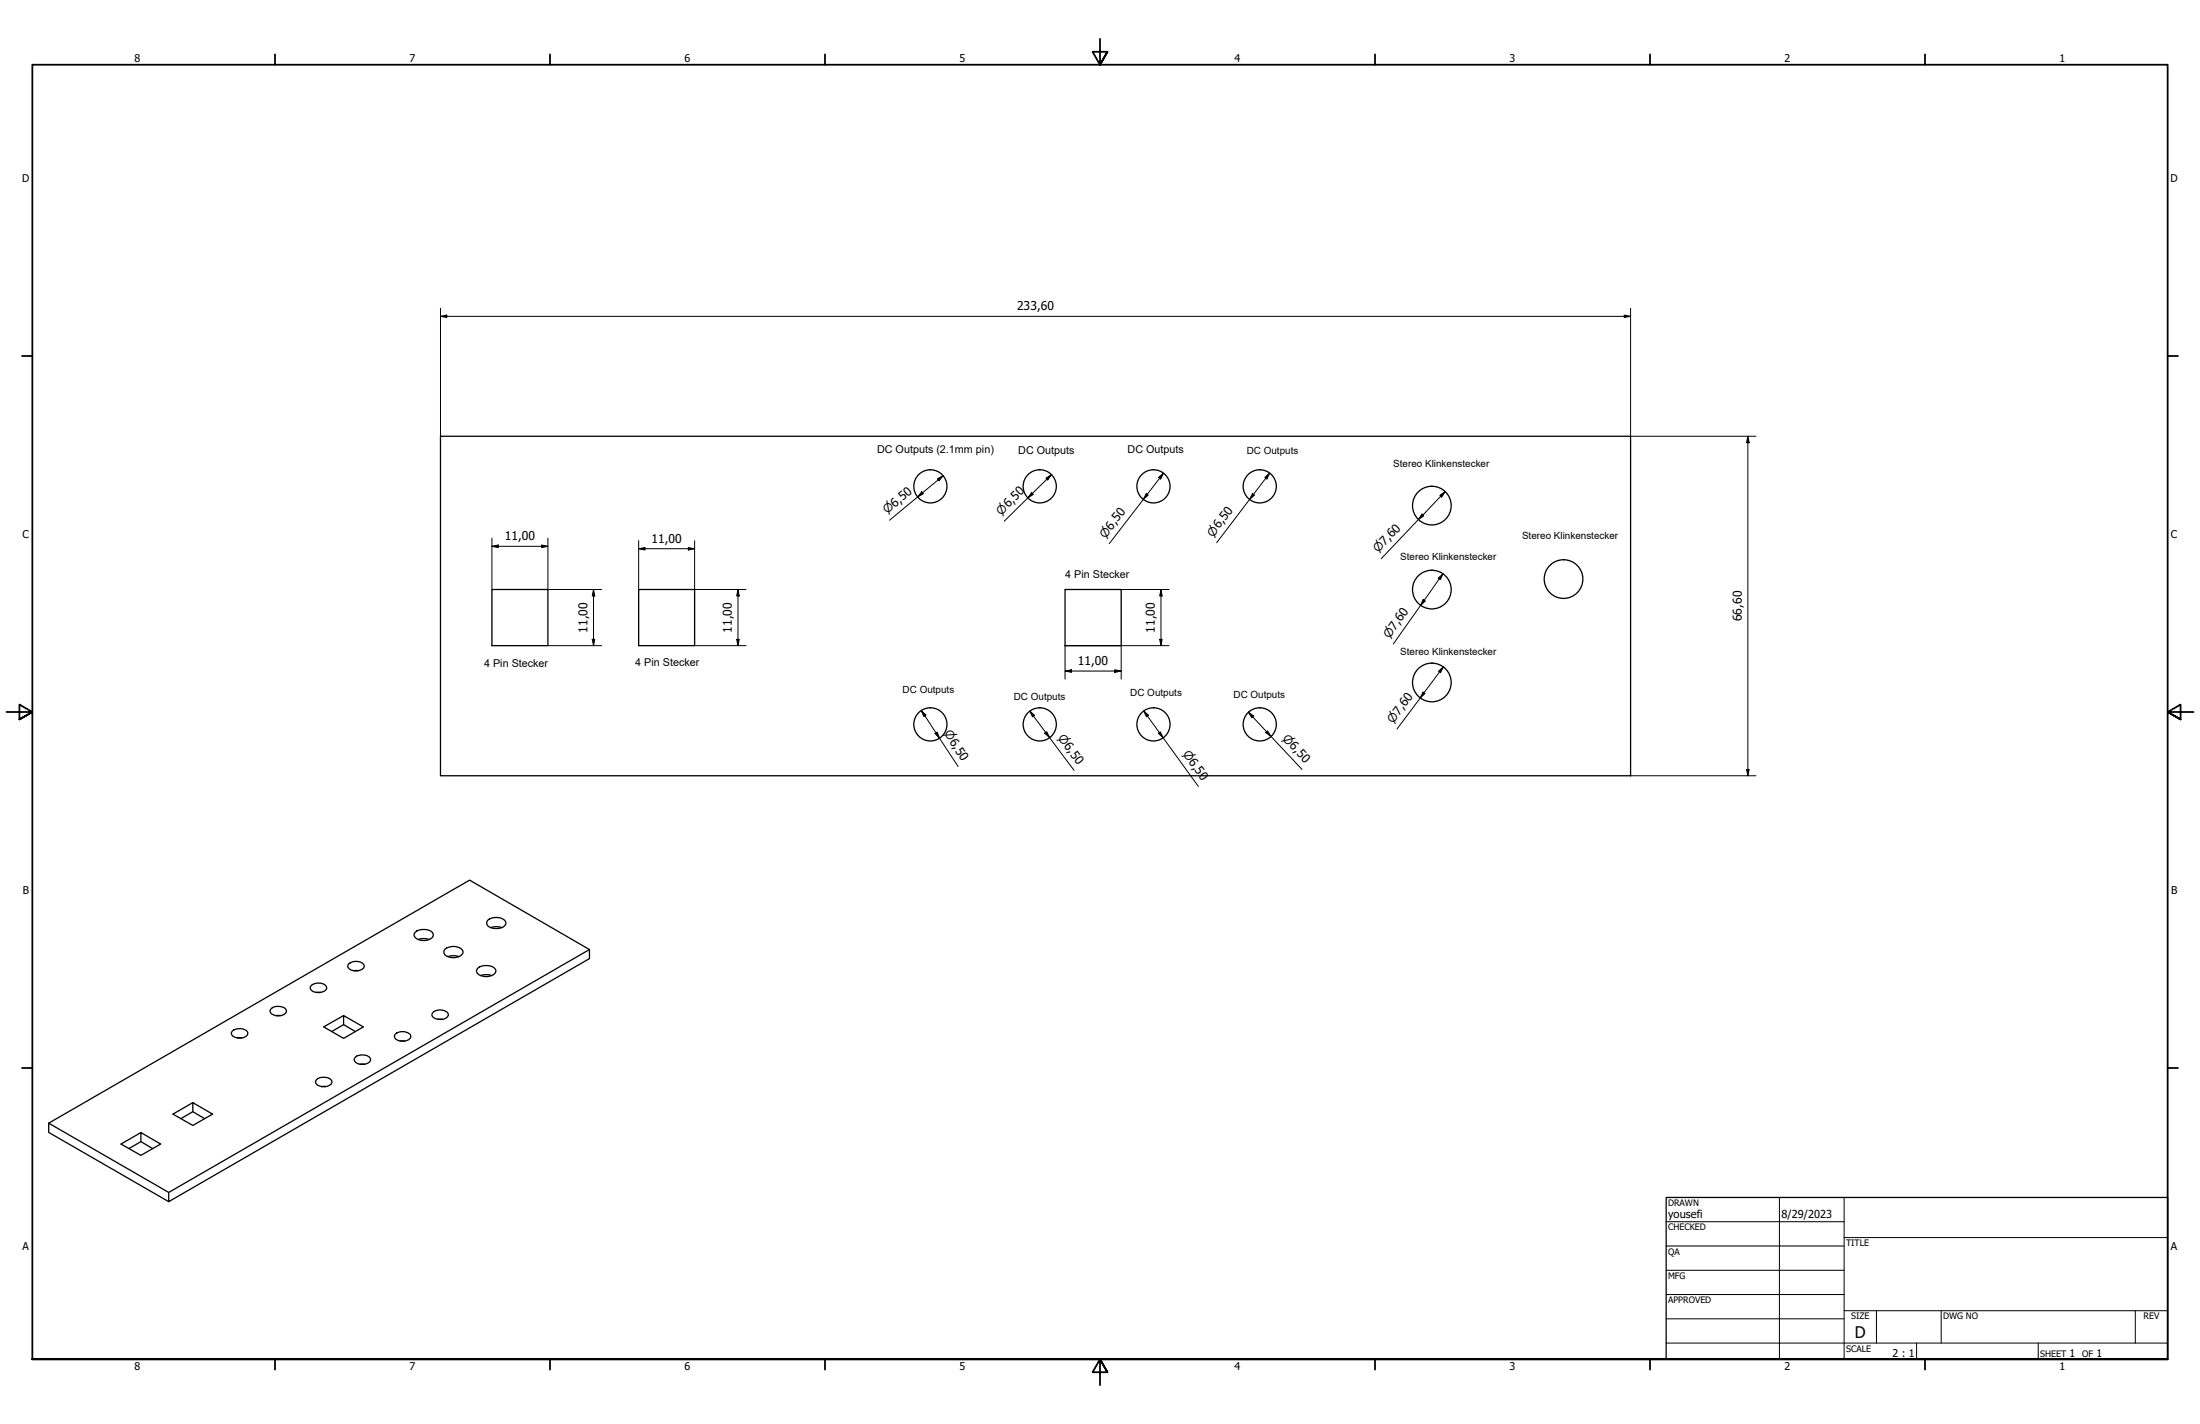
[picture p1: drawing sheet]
<svg xmlns="http://www.w3.org/2000/svg" width="864mm" height="559mm" viewBox="0 0 864 559" stroke-linecap="round" stroke-linejoin="round" font-family="sans-serif">
<!-- layer: Visible (ISO) -->
<g fill="none" stroke="#000" stroke-width=".51">
<path d="M172.9 171.2h467.2v133.2h-467.2zM193.1 231.3h22v22.1h-22zM250.7 231.3h22v22.1h-22zM418.1 231.3h22v22.1h-22zM136.8 378.3a4.4 4.4 0 0 1 6.1 .4l.1 .6a4.1 4.1 0 0 1-6.4 .3zM162.9 365.9a5.5 5.5 0 0 1 6.8 0 1.64 1.64 0 0 1-.7 2.5 5 5 0 0 1-6.4-1.2zM164.1 368.7a6.5 6.5 0 0 1 4.4 0M174.6 372.6a4.9 4.9 0 0 1 7.1 .7 3.3 3.3 0 0 1-4.3 2.5 2.84 2.84 0 0 1-3.2-2.5zM175.8 375.4a6.5 6.5 0 0 1 4.3 0M191.4 361.2a5 5 0 0 1 7.2 .7 2.2 2.2 0 0 1-2.1 2.3 4.5 4.5 0 0 1-5.4-1.6zM192.6 364a6.5 6.5 0 0 1 4.4 0M231.4 372.6l-165.2 95.3"/>
<path d="M106.3 396a4.4 4.4 0 0 1 6 .2 1.79 1.79 0 0 1-1.7 2.3 3.4 3.4 0 0 1-4.6-1.9zM108.3 398.5h1.9M122 386.8a4.4 4.4 0 0 1 6.1 .4l.2 .6a4.1 4.1 0 0 1-6.4 .3zM124.1 389.4h1.8M134.9 398.5l-7.8 4.5 7.8 4.5 7.7-4.5-7.7-4.5v3.6l4.6 2.7M138.8 380.9h1.9M169.9 397.4a4.3 4.3 0 0 1 6 .3 1.85 1.85 0 0 1-1.7 2.2 4.6 4.6 0 0 1-4.6-1.2zM171.8 400h1.9M187.5 380a5.1 5.1 0 0 1 7.1 .7 3.3 3.3 0 0 1-4.4 2.5 2.95 2.95 0 0 1-3.1-2.5zM188.7 382.8a6.5 6.5 0 0 1 4.3 0M91.1 404.7a4.6 4.6 0 0 1 6.1 .3 1.84 1.84 0 0 1-1.8 2.2 3.4 3.4 0 0 1-4.6-1.9zM93.1 407.3h1.9"/>
<path d="M134.9 402.1l-4.7 2.7M139.3 415a4.4 4.4 0 0 1 6.1 .4 2.84 2.84 0 0 1-4 2.2 1.94 1.94 0 0 1-2.1-2.6zM141.3 417.6h1.9M155.1 405.9a4.4 4.4 0 0 1 6.1 .3 1.84 1.84 0 0 1-1.8 2.2 4.4 4.4 0 0 1-4.5-1.2zM157.1 408.5h1.8M75.7 432.7l-7.8 4.5 7.8 4.4 7.7-4.4-7.7-4.5v3.5l4.6 2.8M75.7 436.2l-4.7 2.8M124.1 423.8a4.4 4.4 0 0 1 6.1 .3 1.77 1.77 0 0 1-1.7 2.2 3.4 3.4 0 0 1-4.7-1.9zM126.2 426.4h1.8M19.1 440.8v3.6l47.1 27.2v-3.7l-47.1-27.1 165.2-95.4 47.1 27.2v3.6l-165.2 95.4M55.3 444.4l-7.8 4.5 7.8 4.5 7.8-4.5-7.8-4.5v3.6l4.6 2.7M55.3 448l-4.7 2.7"/>
<circle cx="365.2" cy="190.9" r="6.5"/>
<circle cx="408.1" cy="190.9" r="6.5"/>
<circle cx="452.8" cy="190.9" r="6.5"/>
<circle cx="494.5" cy="190.9" r="6.5"/>
<circle cx="562.1" cy="198.4" r="7.6"/>
<circle cx="562.1" cy="231.4" r="7.6"/>
<circle cx="613.8" cy="227.2" r="7.6"/>
<circle cx="562.1" cy="267.8" r="7.6"/>
<circle cx="365.2" cy="284.3" r="6.5"/>
<circle cx="408.1" cy="284.3" r="6.5"/>
<circle cx="452.8" cy="284.3" r="6.5"/>
<circle cx="494.5" cy="284.3" r="6.5"/>
</g>
<!-- layer: Border (ANSI) -->
<g fill="none" stroke="#000" stroke-width=".7">
<path d="M431.8 15.2v10.2l-2.9-5.1h5.8l-2.9 5.1 2.9-5.1M107.9 21.3v4.1M215.9 21.3v4.1M323.8 21.3v4.1M539.8 21.3v4.1M647.7 21.3v4.1M755.6 21.3v4.1M8.6 139.7h4.1M850.9 139.7h4.1M2.5 279.4h10.2l-5.1-2.9v5.8l5.1-2.9-5.1 2.9M861.1 279.4h-10.2l5.1-2.9v5.8l-5.1-2.9 5.1 2.9M8.6 419.1h4.1"/>
<path d="M850.9 419.1h4.1M12.7 533.4v-508h838.2v508h-838.2h838.2M107.9 533.4v4.1M215.9 533.4v4.1M323.8 533.4v4.1M434.7 538.5l-2.9-5.1 2.9 5.1h-5.8l2.9-5.1v10.2M539.8 533.4v4.1M647.7 533.4v4.1M755.6 533.4v4.1"/>
</g>
<!-- layer: Title (ANSI) -->
<g fill="none" stroke="#000" stroke-width=".39">
<path d="M654 479.4h69.9M698.5 469.9v63.5M723.9 469.9v63.5M654 488.9h69.9M654 498.5h69.9M723.9 485.6h127M654 508h69.9M654 517.5h69.9M723.9 514.3h127M736.6 514.3v12.7M762 514.3v12.7M838.2 514.3v12.7"/>
<path d="M654 527h196.9M752.3 527v6.4M800.1 527v6.4"/>
</g>
<path d="M654 469.9h196.9v63.5h-196.9z" fill="none" stroke="#000" stroke-width=".51"/>
<!-- layer: Dimension (ISO) -->
<g fill="none" stroke="#000" stroke-width=".39">
<path d="M172.9 124.1l2.5-.5v1zM172.9 124.1h467.2M172.9 121v50.2M637.6 123.6l2.5 .5-2.5 .5zM640.1 121v50.2h49.2M686.1 171.2l.5 2.5h-1zM686.1 171.2v133.2M361.8 193l.7 .7-2.3 1.3zM368 187.9l2.2-1.2-1.6 2zM370.2 186.7l-21 17.5M404.9 193.3l.7 .7-2.1 1.4zM410.6 187.6l2.1-1.4-1.4 2.1z"/>
<path d="M412.7 186.2l-18.5 18.3M450 193.7l.7 .6-1.9 1.7zM454.8 187.3l2-1.6-1.2 2.3zM456.8 185.7l-21.4 27.7M491.7 193.7l.7 .6-1.9 1.7zM496.5 187.3l1.9-1.6-1.1 2.3zM498.4 185.7l-20.8 27.3M565.2 194.4l2.1-1.5-1.4 2.2zM567.3 192.9l-25.1 26.4M193.1 211.2v20.1M193.1 214.4l2.5-.5v1zM193.1 214.4h22"/>
<path d="M212.6 213.9l2.5 .5-2.5 .5zM215.1 211.2v20.1h21.1M250.7 215.3l2.5-.4v.9zM250.7 215.3h22M250.7 212.2v19.1M270.2 214.9l2.5 .4-2.5 .5zM272.7 212.2v19.1h20.2M558.2 201.7l.7 .7-2.1 1.5zM233 231.3v22.1M233 231.3l.5 2.6h-1zM289.7 231.3v22.1M289.7 231.3l.5 2.6h-1z"/>
<path d="M418.1 231.3h40.8M455.7 231.3v22.1M455.7 231.3l.5 2.6h-1zM558.7 235.2l.8 .6-1.8 1.8zM564.6 226.9l1.8-1.7-1 2.3zM566.4 225.2l-19.5 27.5M215.1 253.4h21.1M232.5 250.9h1l-.5 2.5zM272.7 253.4h20.2M289.2 250.9h1l-.5 2.5zM440.1 253.4v13.1M455.2 250.9h1l-.5 2.5z"/>
<path d="M458.9 253.4h-40.8v13.1M361.6 278.8l1.9 1.8-.9 .6zM361.6 278.8l14.5 22M404.2 279l17.4 23.3M404.2 279l1.9 1.7-.8 .6zM418.1 263.3l2.5-.5v1zM418.1 263.3h22M437.6 262.8l2.5 .5-2.5 .5zM448.9 279l21.5 29.6M448.9 279l1.9 1.7-.8 .6zM490 279.5l2.1 1.5-.7 .7zM490 279.5l21.1 22.4"/>
<path d="M558.6 271.6l.8 .6-1.9 1.7zM564.7 263.4l1.9-1.7-1.1 2.3zM566.6 261.7l-18.2 24.4M367 287.8l.9-.5 .9 2.4zM410.1 287.7l.8-.6 1.1 2.3zM454.7 287.8l.8-.6 1.1 2.3zM496.8 287.5l.8-.7 1.3 2.2zM640.1 304.4h49.2M685.6 301.9h1l-.5 2.5z"/>
</g>
<g fill="#000">
<path d="M172.9 124.1l2.5-.5v1z" fill-rule="evenodd"/>
<path d="M637.6 123.6l2.5 .5-2.5 .5z" fill-rule="evenodd"/>
<path d="M686.1 171.2l.5 2.5h-1z" fill-rule="evenodd"/>
<path d="M361.8 193l.7 .7-2.3 1.3z" fill-rule="evenodd"/>
<path d="M368 187.9l2.2-1.2-1.6 2z" fill-rule="evenodd"/>
<path d="M404.9 193.3l.7 .7-2.1 1.4z" fill-rule="evenodd"/>
<path d="M410.6 187.6l2.1-1.4-1.4 2.1z" fill-rule="evenodd"/>
<path d="M450 193.7l.7 .6-1.9 1.7z" fill-rule="evenodd"/>
<path d="M454.8 187.3l2-1.6-1.2 2.3z" fill-rule="evenodd"/>
<path d="M491.7 193.7l.7 .6-1.9 1.7z" fill-rule="evenodd"/>
<path d="M496.5 187.3l1.9-1.6-1.1 2.3z" fill-rule="evenodd"/>
<path d="M565.2 194.4l2.1-1.5-1.4 2.2z" fill-rule="evenodd"/>
<path d="M193.1 214.4l2.5-.5v1z" fill-rule="evenodd"/>
<path d="M212.6 213.9l2.5 .5-2.5 .5z" fill-rule="evenodd"/>
<path d="M250.7 215.3l2.5-.4v.9z" fill-rule="evenodd"/>
<path d="M270.2 214.9l2.5 .4-2.5 .5z" fill-rule="evenodd"/>
<path d="M558.2 201.7l.7 .7-2.1 1.5z" fill-rule="evenodd"/>
<path d="M233 231.3l.5 2.6h-1z" fill-rule="evenodd"/>
<path d="M289.7 231.3l.5 2.6h-1z" fill-rule="evenodd"/>
<path d="M455.7 231.3l.5 2.6h-1z" fill-rule="evenodd"/>
<path d="M558.7 235.2l.8 .6-1.8 1.8z" fill-rule="evenodd"/>
<path d="M564.6 226.9l1.8-1.7-1 2.3z" fill-rule="evenodd"/>
<path d="M232.5 250.9h1l-.5 2.5z" fill-rule="evenodd"/>
<path d="M289.2 250.9h1l-.5 2.5z" fill-rule="evenodd"/>
<path d="M455.2 250.9h1l-.5 2.5z" fill-rule="evenodd"/>
<path d="M418.1 263.3l2.5-.5v1z" fill-rule="evenodd"/>
<path d="M437.6 262.8l2.5 .5-2.5 .5z" fill-rule="evenodd"/>
<path d="M558.6 271.6l.8 .6-1.9 1.7z" fill-rule="evenodd"/>
<path d="M564.7 263.4l1.9-1.7-1.1 2.3z" fill-rule="evenodd"/>
<path d="M361.6 278.8l1.9 1.8-.9 .6z" fill-rule="evenodd"/>
<path d="M367 287.8l.9-.5 .9 2.4z" fill-rule="evenodd"/>
<path d="M404.2 279l1.9 1.7-.8 .6z" fill-rule="evenodd"/>
<path d="M410.1 287.7l.8-.6 1.1 2.3z" fill-rule="evenodd"/>
<path d="M448.9 279l1.9 1.7-.8 .6z" fill-rule="evenodd"/>
<path d="M454.7 287.8l.8-.6 1.1 2.3z" fill-rule="evenodd"/>
<path d="M490 279.5l2.1 1.5-.7 .7z" fill-rule="evenodd"/>
<path d="M496.8 287.5l.8-.7 1.3 2.2z" fill-rule="evenodd"/>
<path d="M685.6 301.9h1l-.5 2.5z" fill-rule="evenodd"/>
</g>
<text font-size="6.3" x="728.1" y="524.9">D</text>
<g font-size="4.8">
<text x="399.2" y="121.7">233,60</text>
<text x="198.1" y="212">11,00</text>
<text x="255.7" y="213">11,00</text>
<text x="683.7" y="243.8" transform="rotate(-90 683.7 243.8)">66,60</text>
<text x="230.6" y="248.3" transform="rotate(-90 230.6 248.3)">11,00</text>
<text x="287.3" y="248.3" transform="rotate(-90 287.3 248.3)">11,00</text>
<text x="453.3" y="248.3" transform="rotate(-90 453.3 248.3)">11,00</text>
<text x="423.1" y="261">11,00</text>
</g>
<g font-size="4.6">
<text x="348.2" y="201.8" transform="rotate(-40 348.2 201.8)">⌀6,50</text>
<text x="393.1" y="202.3" transform="rotate(-45 393.1 202.3)">⌀6,50</text>
<text x="434" y="211.3" transform="rotate(-52 434 211.3)">⌀6,50</text>
<text x="476.2" y="210.9" transform="rotate(-53 476.2 210.9)">⌀6,50</text>
<text x="541" y="217" transform="rotate(-46 541 217)">⌀7,60</text>
<text x="545.4" y="250.7" transform="rotate(-55 545.4 250.7)">⌀7,60</text>
<text x="370.5" y="287.8" transform="rotate(57 370.5 287.8)">⌀6,50</text>
<text x="546.9" y="284" transform="rotate(-53 546.9 284)">⌀7,60</text>
<text x="415.2" y="289.7" transform="rotate(53 415.2 289.7)">⌀6,50</text>
<text x="503.2" y="290.1" transform="rotate(47 503.2 290.1)">⌀6,50</text>
<text x="464.1" y="295.8" transform="rotate(54 464.1 295.8)">⌀6,50</text>
</g>
<g font-size="4.3">
<text x="654.8" y="477.8">yousefi</text>
<text x="699.3" y="478">8/29/2023</text>
</g>
<g font-size="4.2">
<text x="52.8" y="24.4">8</text>
<text x="160.8" y="24.4">7</text>
<text x="268.7" y="24.4">6</text>
<text x="376.7" y="24.4">5</text>
<text x="484.6" y="24.4">4</text>
<text x="592.6" y="24.4">3</text>
<text x="700.5" y="24.4">2</text>
<text x="808.5" y="24.4">1</text>
<text x="8.8" y="71.4">D</text>
<text x="852" y="71.4">D</text>
<text x="344.3" y="177.6">DC Outputs (2.1mm pin)</text>
<text x="399.7" y="178.3">DC Outputs</text>
<text x="442.7" y="177.6">DC Outputs</text>
<text x="8.9" y="211.1">C</text>
<text x="852.2" y="211.1">C</text>
<text x="418.2" y="227">4 Pin Stecker</text>
<text x="190" y="261.9">4 Pin Stecker</text>
<text x="249.4" y="261.4">4 Pin Stecker</text>
<text x="9" y="350.8">B</text>
<text x="852.2" y="350.8">B</text>
<text x="8.9" y="490.5">A</text>
<text x="852.2" y="490.5">A</text>
<text x="742.9" y="532.6">2 : 1</text>
<text x="812.4" y="532.6">1</text>
<text x="823" y="532.6">1</text>
<text x="52.8" y="537.5">8</text>
<text x="160.8" y="537.5">7</text>
<text x="268.7" y="537.5">6</text>
<text x="376.7" y="537.5">5</text>
<text x="484.6" y="537.5">4</text>
<text x="592.6" y="537.5">3</text>
<text x="700.5" y="537.5">2</text>
<text x="808.5" y="537.5">1</text>
</g>
<g font-size="3.9">
<text x="489.4" y="178.3">DC Outputs</text>
<text x="546.9" y="183.1">Stereo Klinkenstecker</text>
<text x="597.5" y="211.5">Stereo Klinkenstecker</text>
<text x="549.7" y="219.8">Stereo Klinkenstecker</text>
<text x="549.7" y="256.9">Stereo Klinkenstecker</text>
<text x="354.3" y="271.8">DC Outputs</text>
<text x="398" y="274.5">DC Outputs</text>
<text x="443.7" y="273.2">DC Outputs</text>
<text x="484.2" y="273.9">DC Outputs</text>
</g>
<g font-size="3.5">
<text x="654.8" y="473.2">DRAWN</text>
<text x="654.8" y="482.8">CHECKED</text>
<text x="724.7" y="488.9">TITLE</text>
<text x="654.8" y="492.3">QA</text>
<text x="654.8" y="501.8">MFG</text>
<text x="654.8" y="511.4">APPROVED</text>
<text x="726.7" y="517.7">SIZE</text>
<text x="762.8" y="517.7">DWG NO</text>
<text x="841.4" y="517.7">REV</text>
<text x="724.7" y="530.4">SCALE</text>
<text x="800.9" y="532.6">SHEET</text>
<text x="817.4" y="532.6">OF</text>
</g>
</svg>
